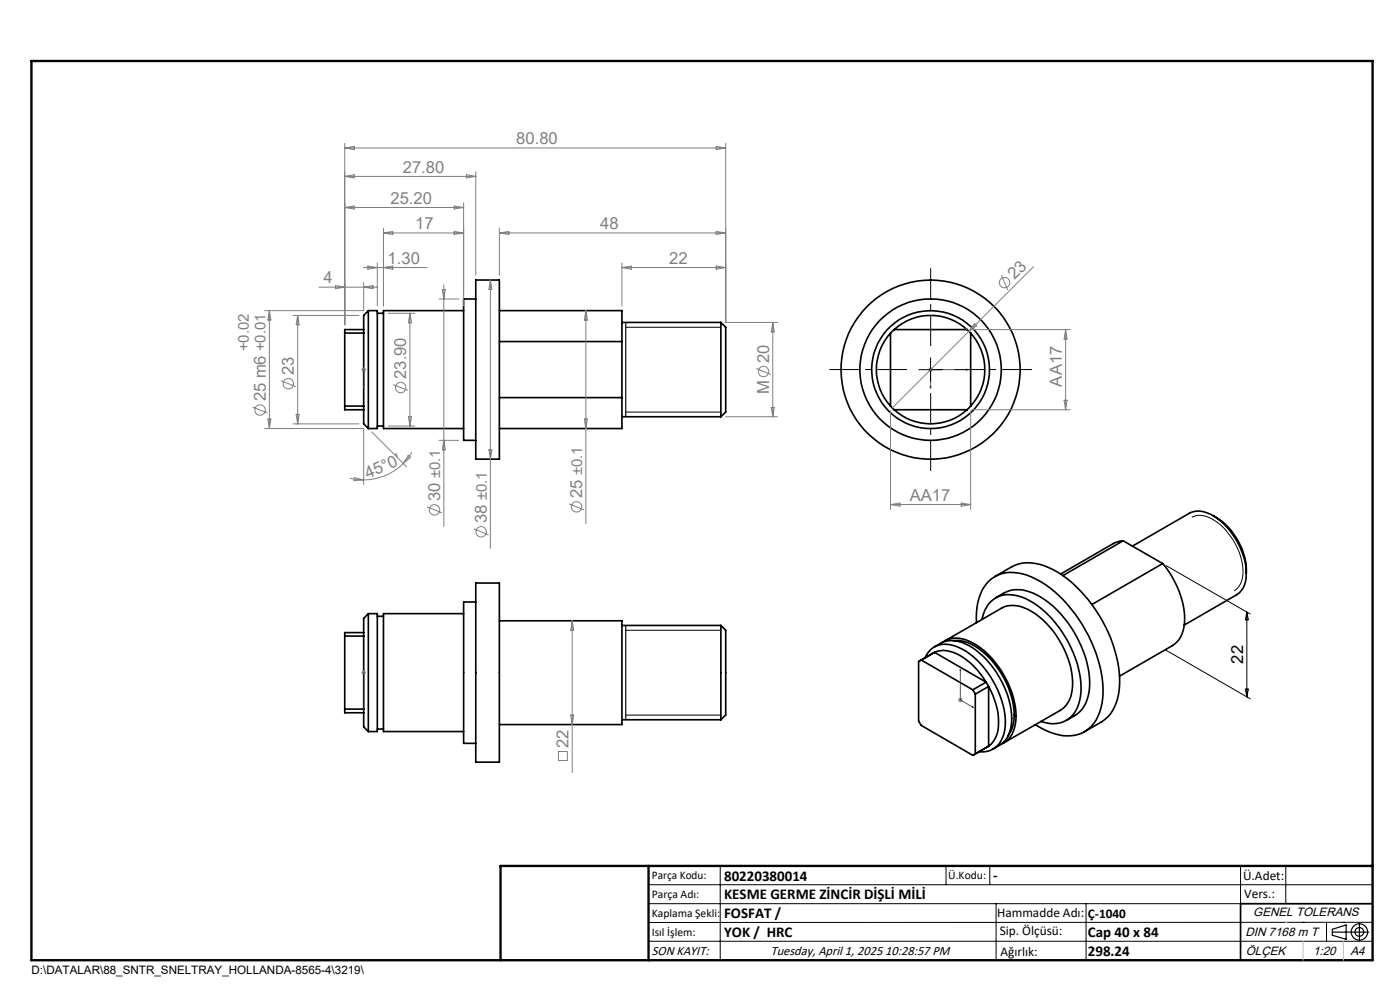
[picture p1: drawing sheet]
<svg xmlns="http://www.w3.org/2000/svg" width="297mm" height="210mm" viewBox="0 0 297 210" stroke-linecap="round" stroke-linejoin="round" font-family="sans-serif">
<g fill="none" stroke="#000" stroke-width=".35">
<path d="M100.9 59.4h5v38h-5zM73.1 70.7v15.4M73.1 70.7h4.1M77.2 70.7v15.4M77.2 69.9v.8M77.2 69.9h-4.1v.8M78.1 65.9h1.9v25h-1.9M78.1 65.9v25M78.1 65.9l-.9 1v3M80 66.5h1.4M98.4 65.9h-17v25h17M100.9 63.4h-2.5v30h2.5"/>
<path d="M105.9 65.9h26v6.6M105.9 72.5h26M131.9 68.4h21M131.9 72.5v11.8M152.9 68.4v20M152.9 68.4l1.1 1v18l-1.1 1M188.9 70.7a11.5 11.5 0 0 0 0 15.4M188.9 70.7v15.4M189.7 69.9l-.8 .8M189.7 69.9a11.5 11.5 0 0 1 15.5 0M189.7 69.9h15.5M205.2 69.9l.7 .8"/>
<path d="M205.9 70.7a11.5 11.5 0 0 1 0 15.4M205.9 70.7v15.4M73.1 86.1v.8h4.1M73.1 86.1h4.1M77.2 86.9v3l.9 1M77.2 86.1v.8M80 90.4h1.4M105.9 84.3h26M131.9 84.3v6.6h-26M131.9 88.4h21M188.9 86.1l.8 .8M189.7 86.9a11.5 11.5 0 0 0 15.5 0"/>
<path d="M189.7 86.9h15.5M205.9 86.1l-.7 .8M238.3 114.7l-.7 .1-1.4 .5-11.2 6.5M238.3 114.7l8.4 4.8M238.3 114.7l-12.8 7.4M240.2 115.8l12.1-6.9a5.4 5.4 0 0 1 5.9 1.1 15.3 15.3 0 0 1 6.1 12.8 4.4 4.4 0 0 1-2 3.4l-11.1 6.4M246.7 119.5a18.2 18.2 0 0 1 4.5 13.5 5.6 5.6 0 0 1-2.5 3.9l-11.2 6.5M246.7 119.5l-15.1 8.7M257.3 109.4a14 14 0 0 1 7.1 12.2M73.1 134.9v15.5M73.1 134.9h4.1M77.2 134.9v15.5"/>
<path d="M77.2 134.2v.7M77.2 134.2h-4.1v.7M78.1 130.2l-.9 1v3M78.1 130.2v25M78.1 130.2h1.9v25h-1.9M80 130.7h1.4M98.4 130.2h-17v25h17M100.9 123.7h5v38h-5zM100.9 127.7h-2.5v30h2.5M105.9 131.7h26v22h-26M131.9 132.7h21M152.9 132.7v20"/>
<path d="M152.9 132.7l1.1 1v18l-1.1 1M196.3 139.5a4.7 4.7 0 0 1 6.4-2.5 17 17 0 0 1 8.9 9.3 13.8 13.8 0 0 1 1.1 10.1 4.6 4.6 0 0 1-4.9 3M198.2 137.3a6.2 6.2 0 0 1 7.4-.3 19.4 19.4 0 0 1 9 16.3 6 6 0 0 1-3.9 5.6M198.3 138.4a6.2 6.2 0 0 1 6.2 1.2l1.5 1.1 1.4 1.5 1.8 2.5M198.3 138.4l-.3 .1M198.3 138.4l-3.1 1.8M198.3 138.4l10.9 6.3M200 136.2a5.8 5.8 0 0 1 6.5 .2 19.4 19.4 0 0 1 9 16.3 5.6 5.6 0 0 1-3 5.1M200.4 136l12.1-7a6.3 6.3 0 0 1 6.4 .7 19.4 19.4 0 0 1 8.6 15.7 6.1 6.1 0 0 1-2.5 5.3l-12.1 6.9M202.2 135.9a8.9 8.9 0 0 1 7 2.9 18.5 18.5 0 0 1 5.9 13.7 6.8 6.8 0 0 1-1.2 3.6M207.2 132.1a11.2 11.2 0 0 1 2.7-8.9 7.6 7.6 0 0 1 8-1.2 23.4 23.4 0 0 1 11 9.4 27.3 27.3 0 0 1 5 16.8 8.5 8.5 0 0 1-4.3 7.3 9.6 9.6 0 0 1-8.8-1.1l-1.2-.7M208.3 131.4a5.9 5.9 0 0 1 8.3-4.8 20.5 20.5 0 0 1 10.6 10.8 16.7 16.7 0 0 1 1.6 12.1 5.7 5.7 0 0 1-8 3.5"/>
<path d="M211.1 122.3l3.5-2a8.4 8.4 0 0 1 7.8 .1 25.9 25.9 0 0 1 11.5 11.3 25.4 25.4 0 0 1 3.4 15.4 8.3 8.3 0 0 1-3.7 6.1l-3.6 2M211.2 126.8l1.8-1a7.3 7.3 0 0 1 7.1 .5 23.3 23.3 0 0 1 10.8 15.5 10.7 10.7 0 0 1-1.4 8.7 8.6 8.6 0 0 1-3.3 2.3M73.1 150.4v.8h4.1M73.1 150.4h4.1M77.2 151.2v3l.9 1M77.2 150.4v.8M80 154.6h1.4M131.9 152.7h21M206.4 146.3l.5 .9M206.4 146.3l-11-6.3-.5 .3v12.8l.5 .8 11 6.3 .5-.3M206.9 147.2v12.7M209.2 144.7l.5 .9"/>
<path d="M209.2 144.7l-2.8 1.6M209.7 158.3l-3 1.8M209.7 145.6a14.2 14.2 0 0 1 1.9 10 5.1 5.1 0 0 1-1.9 2.7M209.7 145.6l-2.8 1.6M209.7 158.3l-2.8 1.6M209.7 145.6v12.7M291.2 191.7h-28v12"/>
<circle cx="197.4" cy="78.4" r="15"/>
<circle cx="197.4" cy="78.4" r="12.5"/>
<circle cx="197.4" cy="78.4" r="19"/>
</g>
<g fill="none" stroke="#808080" stroke-width=".21">
<path d="M73.1 30.4v38.5M73.1 31.4h80.9M73.1 31.4l2-.3v.6zM73.1 37.4l2-.3v.6zM73.1 37.4h27.8M99 37.1l1.9 .3-1.9 .3zM100.9 36.4v22M151.9 31.1l2.1 .3-2.1 .3zM154 30.4v38h11M73.1 44l2-.3v.6zM73.1 44h25.3M77 56.8h13.6"/>
<path d="M77.2 59.9v6h-21.1M78 56.4l2 .4-2 .3zM80 55.8v9.1M81.4 48.4v16.5M81.4 49.4h17M81.4 49.4l1.9-.3v.6zM81.4 56.8l1.9-.4v.7zM96.3 49.1l2.1 .3-2.1 .3zM96.3 43.7l2.1 .3-2.1 .3zM98.4 43v21.9M104 59.4l.4 2h-.7zM104 59.4v56.9"/>
<path d="M105.9 49.4h48.1M105.9 48.4v10M105.9 49.4l2-.3v.6zM131.9 56.8h22.1M131.9 55.8v9.1M131.9 56.8l2-.4v.7zM151.9 49.1l2.1 .3-2.1 .3zM151.9 56.4l2.1 .4-2.1 .3zM212.4 58.4l1.4 3.1M219.3 56.6l-30 29.9M57.1 65.9v25M57.1 65.9l.4 2h-.7z"/>
<path d="M62.2 66.9h13.9M63.1 66.9v23M63.1 66.9l.4 2h-.7zM67.7 60.9h12.5M71.2 60.6l1.9 .3-1.9 .3zM76.7 78.4h.9M76.8 78.1l.7 .7M77.2 77.9v1M77.2 60.9l1.9-.3v.6zM77.5 78.1l-.7 .7M82.3 66.5h5.7M87 66.5v23.9"/>
<path d="M87 66.5l.3 2h-.7zM93.1 63.4h4.2M93.8 61.4h.7l-.3 2zM94.2 60.4v51.3M124.3 65.9l.3 2h-.6zM124.3 65.9v45.1M160.4 78.2l3.1 1.2M163.9 68.4v20M163.9 68.4l.4 2h-.7zM196.9 78.4h1M197.1 78.1l.7 .7M197.4 77.9v1"/>
<path d="M204.8 69.6l.4 .3M206.2 69.9h20.8M206.7 68.6l.5 .5-1.6 1.2zM226.1 69.9v17M226.1 69.9l.3 2h-.7zM53.6 86.4l3.2 1.2M56.1 90.9h21.1v11.9M56.8 88.9h.7l-.4 2zM59.6 80.7l3.2 1.3M62.2 89.9h13.9M62.8 87.9h.7l-.4 2zM78.8 91.6l7.5 7.4"/>
<path d="M82.3 90.4h5.7M83.4 81.6l3.2 1.2M85.5 98.3a12.1 12.1 0 0 1-8.3 3.5M86.6 96.6l.5 .4-1.6 1.3zM86.6 88.4h.7l-.3 2zM87.4 95.9l-1.9 2.4M93.1 93.4h4.2M94.2 93.4l.3 2h-.7zM103.7 95.4h.7l-.4 2zM124 88.9h.6l-.3 2zM154 88.4h11M163.6 86.4h.7l-.4 2z"/>
<path d="M188.9 87.2v20.8M205.9 87.2v20.8M206.2 86.9h20.8M225.7 84.9h.7l-.3 2zM74.2 101.4l3 .4M75.2 101.3l2 .5-2.1 .1zM90.6 107.5l3.2 1.3M100.5 112.2l3.1 1.2M120.7 106.9l3.2 1.3M188.9 107h17M188.9 107l2-.3v.7zM203.9 106.7l2 .3-2 .4z"/>
<path d="M121.4 131.7v32.2M121.4 131.7l.3 2h-.6zM76.7 142.7h.9M76.8 142.3l.7 .7M77.2 142.2v1M77.5 142.3l-.7 .7M118.5 159.4h1.9v1.9h-1.9zM121.1 151.7h.6l-.3 2zM203.2 148.5h1M203.4 148.1l.7 .7M203.7 148v1M204.1 148.1l-.7 .7"/>
<circle cx="213.1" cy="59.9" r="1.1"/>
<circle cx="162" cy="78.8" r="1.1"/>
<circle cx="55.2" cy="87" r="1.11"/>
<circle cx="61.2" cy="81.4" r="1.11"/>
<circle cx="85" cy="82.2" r="1.1"/>
<circle cx="92.2" cy="108.2" r="1.09"/>
<circle cx="102.1" cy="112.8" r="1.11"/>
<circle cx="122.3" cy="107.5" r="1.11"/>
</g>
<g fill="none" stroke="#000" stroke-width=".21">
<path d="M132.8 69.4h20.1M194.9 78.4h5M197.4 75.9v5M132.8 87.4h20.1M247.4 120l17.8 10.2M252.8 109.7a4.3 4.3 0 0 1 4.5 .5 13.9 13.9 0 0 1 6.4 11.7l-.1 .8a3.8 3.8 0 0 1-1.8 2.6M132.8 133.7h20.1M247.4 137.9l17.8 10.3M264.5 129.8v18M264.5 129.8l.3 1.7h-.6zM132.8 151.7h20.1M264.2 146.2h.6l-.3 1.6z"/>
<path d="M137.6 187.7h153.6M137.6 191.7h153.6M137.6 199.7h153.6M152.8 183.7v20M200.7 183.7v4M210 183.7v4M211.3 191.7v12M230.4 191.7v12M263.2 183.7v20M272.8 183.7v8M276.4 195.6h.1M281.4 195.6v4.1"/>
<path d="M285 195.6h.1M291.2 195.6l-153.6 .1"/>
</g>
<g fill="none" stroke="#000" stroke-width=".25">
<path d="M132.8 68.4v20M132.8 132.7v20M132.8 152.7h.1M282.6 197.7h7.8M282.6 197.1l3-.9v3l-3-.8zM288.4 195.8v3.8M106.2 203.7h185"/>
<circle cx="288.4" cy="197.7" r="1.74"/>
<circle cx="288.4" cy="197.7" r=".93"/>
</g>
<g fill="none" stroke="#00f" stroke-width=".21">
<path d="M77.2 78.3v.2zM77.2 78.4h.1M77.2 78.4v4M205 78.3l.4 .1-.4 .1zM205.4 78.4h-8v4M77.2 82.4v-.4v.4M197.3 82h.2l-.1 .4zM77.2 142.6v.2zM77.2 150.7v-.4v.4M77.2 142.7h.1M77.2 142.7v8M203.7 141.9l.1 .4-.1-.1z"/>
<path d="M203.7 141.9v6.6l2.9 1.6M206.3 149.9l.3 .2-.3-.1z"/>
</g>
<path d="M192.4 78.4h-16.5M197.4 73.4v-16.5M202.4 78.4h16.5M197.4 83.4v16.5" fill="none" stroke="#000" stroke-width=".21" stroke-dasharray="15.2 1.3 1.3 1.3" stroke-dashoffset="8.9" stroke-linecap="butt"/>
<path d="M6.7 12.9h284.5v190.8h-284.5zM137.6 183.7v20M291.2 183.7h-185v20" fill="none" stroke="#000" stroke-width=".5"/>
<path d="M276.4 199.7v4M285 199.7v4" fill="none" stroke="#c0c0c0" stroke-width=".21"/>
<path d="M272.8 195.6h.1" fill="none" stroke="#c0c0c0" stroke-width=".25"/>
<g fill="#00f">
<path d="M77.2 82v.4zM77.2 78.3v.2z"/>
<path d="M77.2 142.6v.2zM77.2 150.3v.4z"/>
<path d="M206.3 149.9l.3 .2-.3-.1zM203.7 141.9l.1 .4-.1-.1zM197.3 82h.2l-.1 .4zM205 78.3l.4 .1-.4 .1z"/>
</g>
<g font-size="3.5" fill="#808080">
<text x="109.5" y="30.6">80.80</text>
<text x="85.5" y="36.6">27.80</text>
<text x="82.8" y="43.2">25.20</text>
<text x="88.1" y="48.6">17</text>
<text x="127.3" y="48.6">48</text>
<text x="82.2" y="56">1.30</text>
<text x="141.9" y="56">22</text>
<text x="215.2" y="59.5" transform="rotate(-45 215.2 59.5)">23</text>
<text x="68.7" y="60.1">4</text>
<text x="163.2" y="77" transform="rotate(-90 163.2 77)">20</text>
<text x="62.4" y="79.5" transform="rotate(-90 62.4 79.5)">23</text>
<text x="86.2" y="80.4" transform="rotate(-90 86.2 80.4)">23.90</text>
<text x="163.2" y="83.7" transform="rotate(-90 163.2 83.7)">M</text>
<text x="225.3" y="82" transform="rotate(-90 225.3 82)">AA17</text>
<text x="56.4" y="85.1" transform="rotate(-90 56.4 85.1)">25 m6 +0.01</text>
<text x="78" y="101.6" transform="rotate(-24 78 101.6)">45°0'</text>
<text x="93.4" y="106.3" transform="rotate(-90 93.4 106.3)">30 ±0.1</text>
<text x="123.5" y="105.7" transform="rotate(-90 123.5 105.7)">25 ±0.1</text>
<text x="193" y="106.2">AA17</text>
<text x="103.3" y="111" transform="rotate(-90 103.3 111)">38 ±0.1</text>
<text x="120.6" y="158.7" transform="rotate(-90 120.6 158.7)">22</text>
</g>
<text font-size="3.5" x="263.7" y="140.8" transform="rotate(-90 263.7 140.8)">22</text>
<text font-size="3.2" fill="#808080" x="52.8" y="74.5" transform="rotate(-90 52.8 74.5)">+0.02</text>
<g font-size="3.2">
<text x="153.6" y="190.8">KESME GERME ZİNCİR DİŞLİ MİLİ</text>
<text x="153.6" y="186.8">80220380014</text>
<text x="210.7" y="186.6">-</text>
<text x="153.6" y="194.8">FOSFAT /</text>
<text x="153.6" y="198.8">YOK / HRC</text>
<text x="230.8" y="198.7">Cap 40 x 84</text>
<text x="230.8" y="202.8">298.24</text>
</g>
<g font-size="2.8">
<text x="263.7" y="186.7">Ü.Adet:</text>
<text x="263.9" y="190.5">Vers.:</text>
<text x="211.5" y="194.5">Hammadde Adı:</text>
<text x="230.8" y="194.7">Ç-1040</text>
<text x="138.3" y="202.6">SON KAYIT:</text>
<text x="163.5" y="202.6">Tuesday, April 1, 2025 10:28:57 PM</text>
<text x="212.1" y="198.4">Sip. Ölçüsü:</text>
<text x="212.2" y="202.7">Ağırlık:</text>
</g>
<g font-size="2.6">
<text x="265.9" y="194.4">GENEL TOLERANS</text>
<text x="264.2" y="198.5">DIN 7168 m T</text>
<text x="264.3" y="202.6">ÖLÇEK</text>
<text x="278.5" y="202.6">1:20</text>
<text x="286.5" y="202.6">A4</text>
</g>
<g font-size="2.5">
<text x="138.3" y="186.4">Parça Kodu:</text>
<text x="138.3" y="190.5">Parça Adı:</text>
<text x="201.2" y="186.5">Ü.Kodu:</text>
<text x="138.3" y="194.5">Kaplama Şekli:</text>
<text x="138.3" y="198.6">Isıl İşlem:</text>
<text x="6.7" y="206.7">D:\DATALAR\88_SNTR_SNELTRAY_HOLLANDA-8565-4\3219\</text>
</g>
</svg>
